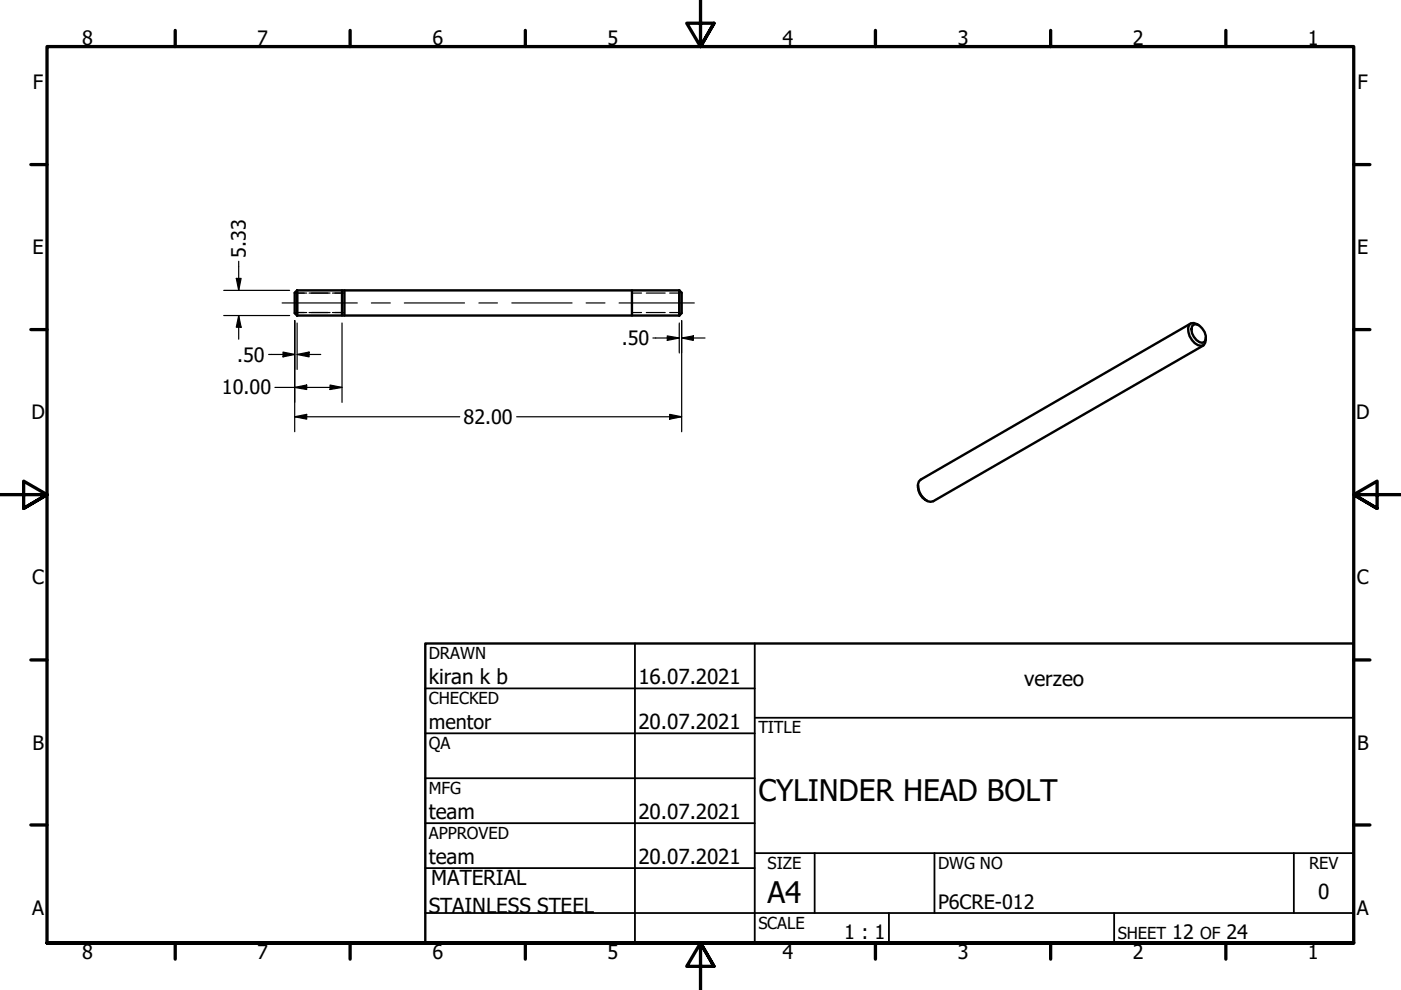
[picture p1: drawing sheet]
<svg xmlns="http://www.w3.org/2000/svg" width="297mm" height="210mm" viewBox="0 0 297 210" stroke-linecap="round" stroke-linejoin="round" font-family="sans-serif">
<!-- layer: Hidden Narrow (ANSI) -->
<path d="M62.5 62.1h2.5M62.5 66.3h2.5M65.5 62.1h4.5M65.5 66.3h4.5M70.5 62.1h2.5M70.5 66.3h2.5M134 62.1h2M134 66.3h2M137 62.1h4M137 66.3h4M142 62.1h2M142 66.3h2" fill="none" stroke="#000" stroke-width=".25"/>
<!-- layer: Visible (ANSI) -->
<g fill="none" stroke="#000" stroke-width=".51">
<path d="M63 61.6v5.3M63 61.6l-.5 .5v4.3l.5 .5M63 61.6h81M63 66.9h81M72.5 61.6v5.3M73 61.6v5.3M134 61.6v5.3M144 61.6v5.3M144 61.6l.5 .5v4.3l-.5 .5M252.4 68.6l-57.2 33.1a2.07 2.07 0 0 0-.3 2.7 3.2 3.2 0 0 0 2.4 2l.6-.1 57.2-33M253.1 68.8a2.21 2.21 0 0 1 2.3 1.6l.3 .8v.7l-.3 .6a1.73 1.73 0 0 1-2.3-1.1 1.86 1.86 0 0 1 0-2.6zM254.1 68.9a1.38 1.38 0 0 0-2 0 3.5 3.5 0 0 0 2.5 4.4l.6-.1 .3-.5 .2-1.1"/>
<path d="M194.6 102.9a3.3 3.3 0 0 0 1.9 3.2"/>
</g>
<!-- layer: Border (ANSI) -->
<g fill="none" stroke="#000" stroke-width=".7">
<path d="M148.5 -.1v10l-2.9-5h5.8l-2.9 5 2.9-5M37.1 6.4v3.5M74.2 6.4v3.5M111.4 6.4v3.5M185.6 6.4v3.5M222.8 6.4v3.5M259.9 6.4v3.5M6.5 34.9h3.5M287 34.9h3.4M6.5 69.9h3.5M287 69.9h3.4M0 104.9h10l-5-2.9v5.8l5-2.9-5 2.9"/>
<path d="M297 104.9h-10l5-2.9v5.8l-5-2.9 5 2.9M6.5 139.9h3.5M287 139.9h3.4M6.5 174.9h3.5M287 174.9h3.4M10 199.9v-190h277v190h-277h277M37.1 199.9v3.5M74.2 199.9v3.5M111.4 199.9v3.5M185.6 199.9v3.5M222.8 199.9v3.5M259.9 199.9v3.5"/>
<path d="M151.4 204.9l-2.9-5 2.9 5h-5.8l2.9-5v10"/>
</g>
<!-- layer: Title (ANSI) -->
<g fill="none" stroke="#000" stroke-width=".38">
<path d="M134.6 136.4v63.5M160 136.4v63.5M90.2 146h69.8M90.2 155.5h69.8M160 152.2h127M90.2 165h69.8M90.2 174.5h69.8M90.2 193.6h196.8M90.2 184.1h69.8M160 180.9h127M172.7 180.9v12.7M188.5 193.6v6.3"/>
<path d="M198.1 180.9v12.7M236.2 193.6v6.3M274.3 180.9v12.7"/>
</g>
<path d="M90.2 136.4h196.8v63.5h-196.8z" fill="none" stroke="#000" stroke-width=".51"/>
<!-- layer: Centerline (ANSI) -->
<path d="M59.8 64.2h16M78.7 64.2h4M85.7 64.2h12.8M101.5 64.2h4M108.5 64.2h12.8M124.3 64.2h4M131.3 64.2h15.9" fill="none" stroke="#000" stroke-width=".25"/>
<!-- layer: Dimension (ANSI) -->
<g fill="none" stroke="#000" stroke-width=".25">
<path d="M50.1 59h1l-.5 2.6zM50.6 55.4v6.2M47.4 66.9h14M47.4 61.6h14M50.6 66.9l.5 2.5h-1zM50.6 66.9v5M57 75.2h5.5M60 74.6l2.5 .6-2.5 .5zM62.5 68v23.5M63 75.2l2.5-.6v1.1zM63 75.2h5M63 68.5v9.8"/>
<path d="M72.5 68.5v16.8M138.4 71.7h5.6M141.5 71.2l2.5 .5-2.5 .5zM144 68.5v6.3M144.5 71.7l2.5-.5v1zM144.5 71.7h5M144.5 68v23.5M58.3 82.1h14.2M62.5 82.1l2.5-.5v1zM62.5 88.4l2.5-.5v1zM62.5 88.4h35M70 81.6l2.5 .5-2.5 .5z"/>
<path d="M109.5 88.4h35M142 87.9l2.5 .5-2.5 .5z"/>
</g>
<g fill="#000">
<path d="M50.1 59h1l-.5 2.6z" fill-rule="evenodd"/>
<path d="M50.6 66.9l.5 2.5h-1z" fill-rule="evenodd"/>
<path d="M60 74.6l2.5 .6-2.5 .5z" fill-rule="evenodd"/>
<path d="M63 75.2l2.5-.6v1.1z" fill-rule="evenodd"/>
<path d="M141.5 71.2l2.5 .5-2.5 .5z" fill-rule="evenodd"/>
<path d="M144.5 71.7l2.5-.5v1z" fill-rule="evenodd"/>
<path d="M62.5 82.1l2.5-.5v1z" fill-rule="evenodd"/>
<path d="M62.5 88.4l2.5-.5v1z" fill-rule="evenodd"/>
<path d="M70 81.6l2.5 .5-2.5 .5z" fill-rule="evenodd"/>
<path d="M142 87.9l2.5 .5-2.5 .5z" fill-rule="evenodd"/>
</g>
<g font-size="6.3">
<text x="160.8" y="169.8">CYLINDER HEAD BOLT</text>
<text x="162.8" y="191.4">A4</text>
</g>
<g font-size="4.4">
<text x="90.9" y="145.1">kiran k b</text>
<text x="135.4" y="145.1">16.07.2021</text>
<text x="217.2" y="145.5">verzeo</text>
<text x="135.4" y="154.6">20.07.2021</text>
<text x="90.9" y="173.6">team</text>
<text x="135.4" y="173.6">20.07.2021</text>
<text x="90.9" y="183.2">team</text>
<text x="135.4" y="183.2">20.07.2021</text>
<text x="91.4" y="187.6">MATERIAL</text>
<text x="279.5" y="190.7">0</text>
<text x="90.9" y="193.5">STAINLESS STEEL</text>
</g>
<g font-size="4.2">
<text x="17.4" y="9.5">8</text>
<text x="54.5" y="9.5">7</text>
<text x="91.7" y="9.5">6</text>
<text x="128.8" y="9.5">5</text>
<text x="165.9" y="9.5">4</text>
<text x="203.1" y="9.5">3</text>
<text x="240.2" y="9.5">2</text>
<text x="277.3" y="9.5">1</text>
<text x="7" y="19">F</text>
<text x="287.8" y="19">F</text>
<text x="6.9" y="53.9">E</text>
<text x="287.7" y="53.9">E</text>
<text x="52.1" y="54.6" transform="rotate(-90 52.1 54.6)">5.33</text>
<text x="50.3" y="76.7">.50</text>
<text x="131.8" y="73.2">.50</text>
<text x="47.1" y="83.6">10.00</text>
<text x="6.7" y="88.9">D</text>
<text x="98.3" y="89.9">82.00</text>
<text x="287.5" y="88.9">D</text>
<text x="6.8" y="123.9">C</text>
<text x="287.7" y="123.9">C</text>
<text x="90.9" y="154.7">mentor</text>
<text x="6.9" y="158.9">B</text>
<text x="287.7" y="158.9">B</text>
<text x="6.8" y="193.9">A</text>
<text x="198.9" y="192.8">P6CRE-012</text>
<text x="287.7" y="193.9">A</text>
<text x="17.4" y="203.4">8</text>
<text x="54.5" y="203.4">7</text>
<text x="91.7" y="203.4">6</text>
<text x="128.8" y="203.4">5</text>
<text x="165.9" y="203.4">4</text>
<text x="179" y="199.2">1 : 1</text>
<text x="203.1" y="203.4">3</text>
<text x="240.2" y="203.4">2</text>
<text x="248.5" y="199.1">12</text>
<text x="260" y="199.1">24</text>
<text x="277.3" y="203.4">1</text>
</g>
<g font-size="3.5">
<text x="90.9" y="139.7">DRAWN</text>
<text x="90.9" y="149.3">CHECKED</text>
<text x="160.8" y="155.5">TITLE</text>
<text x="90.9" y="158.8">QA</text>
<text x="90.9" y="168.3">MFG</text>
<text x="90.9" y="177.8">APPROVED</text>
<text x="162.8" y="184.2">SIZE</text>
<text x="198.9" y="184.2">DWG NO</text>
<text x="277.6" y="184.2">REV</text>
<text x="160.8" y="196.9">SCALE</text>
<text x="237" y="199.1">SHEET</text>
<text x="254.4" y="199.1">OF</text>
</g>
</svg>
